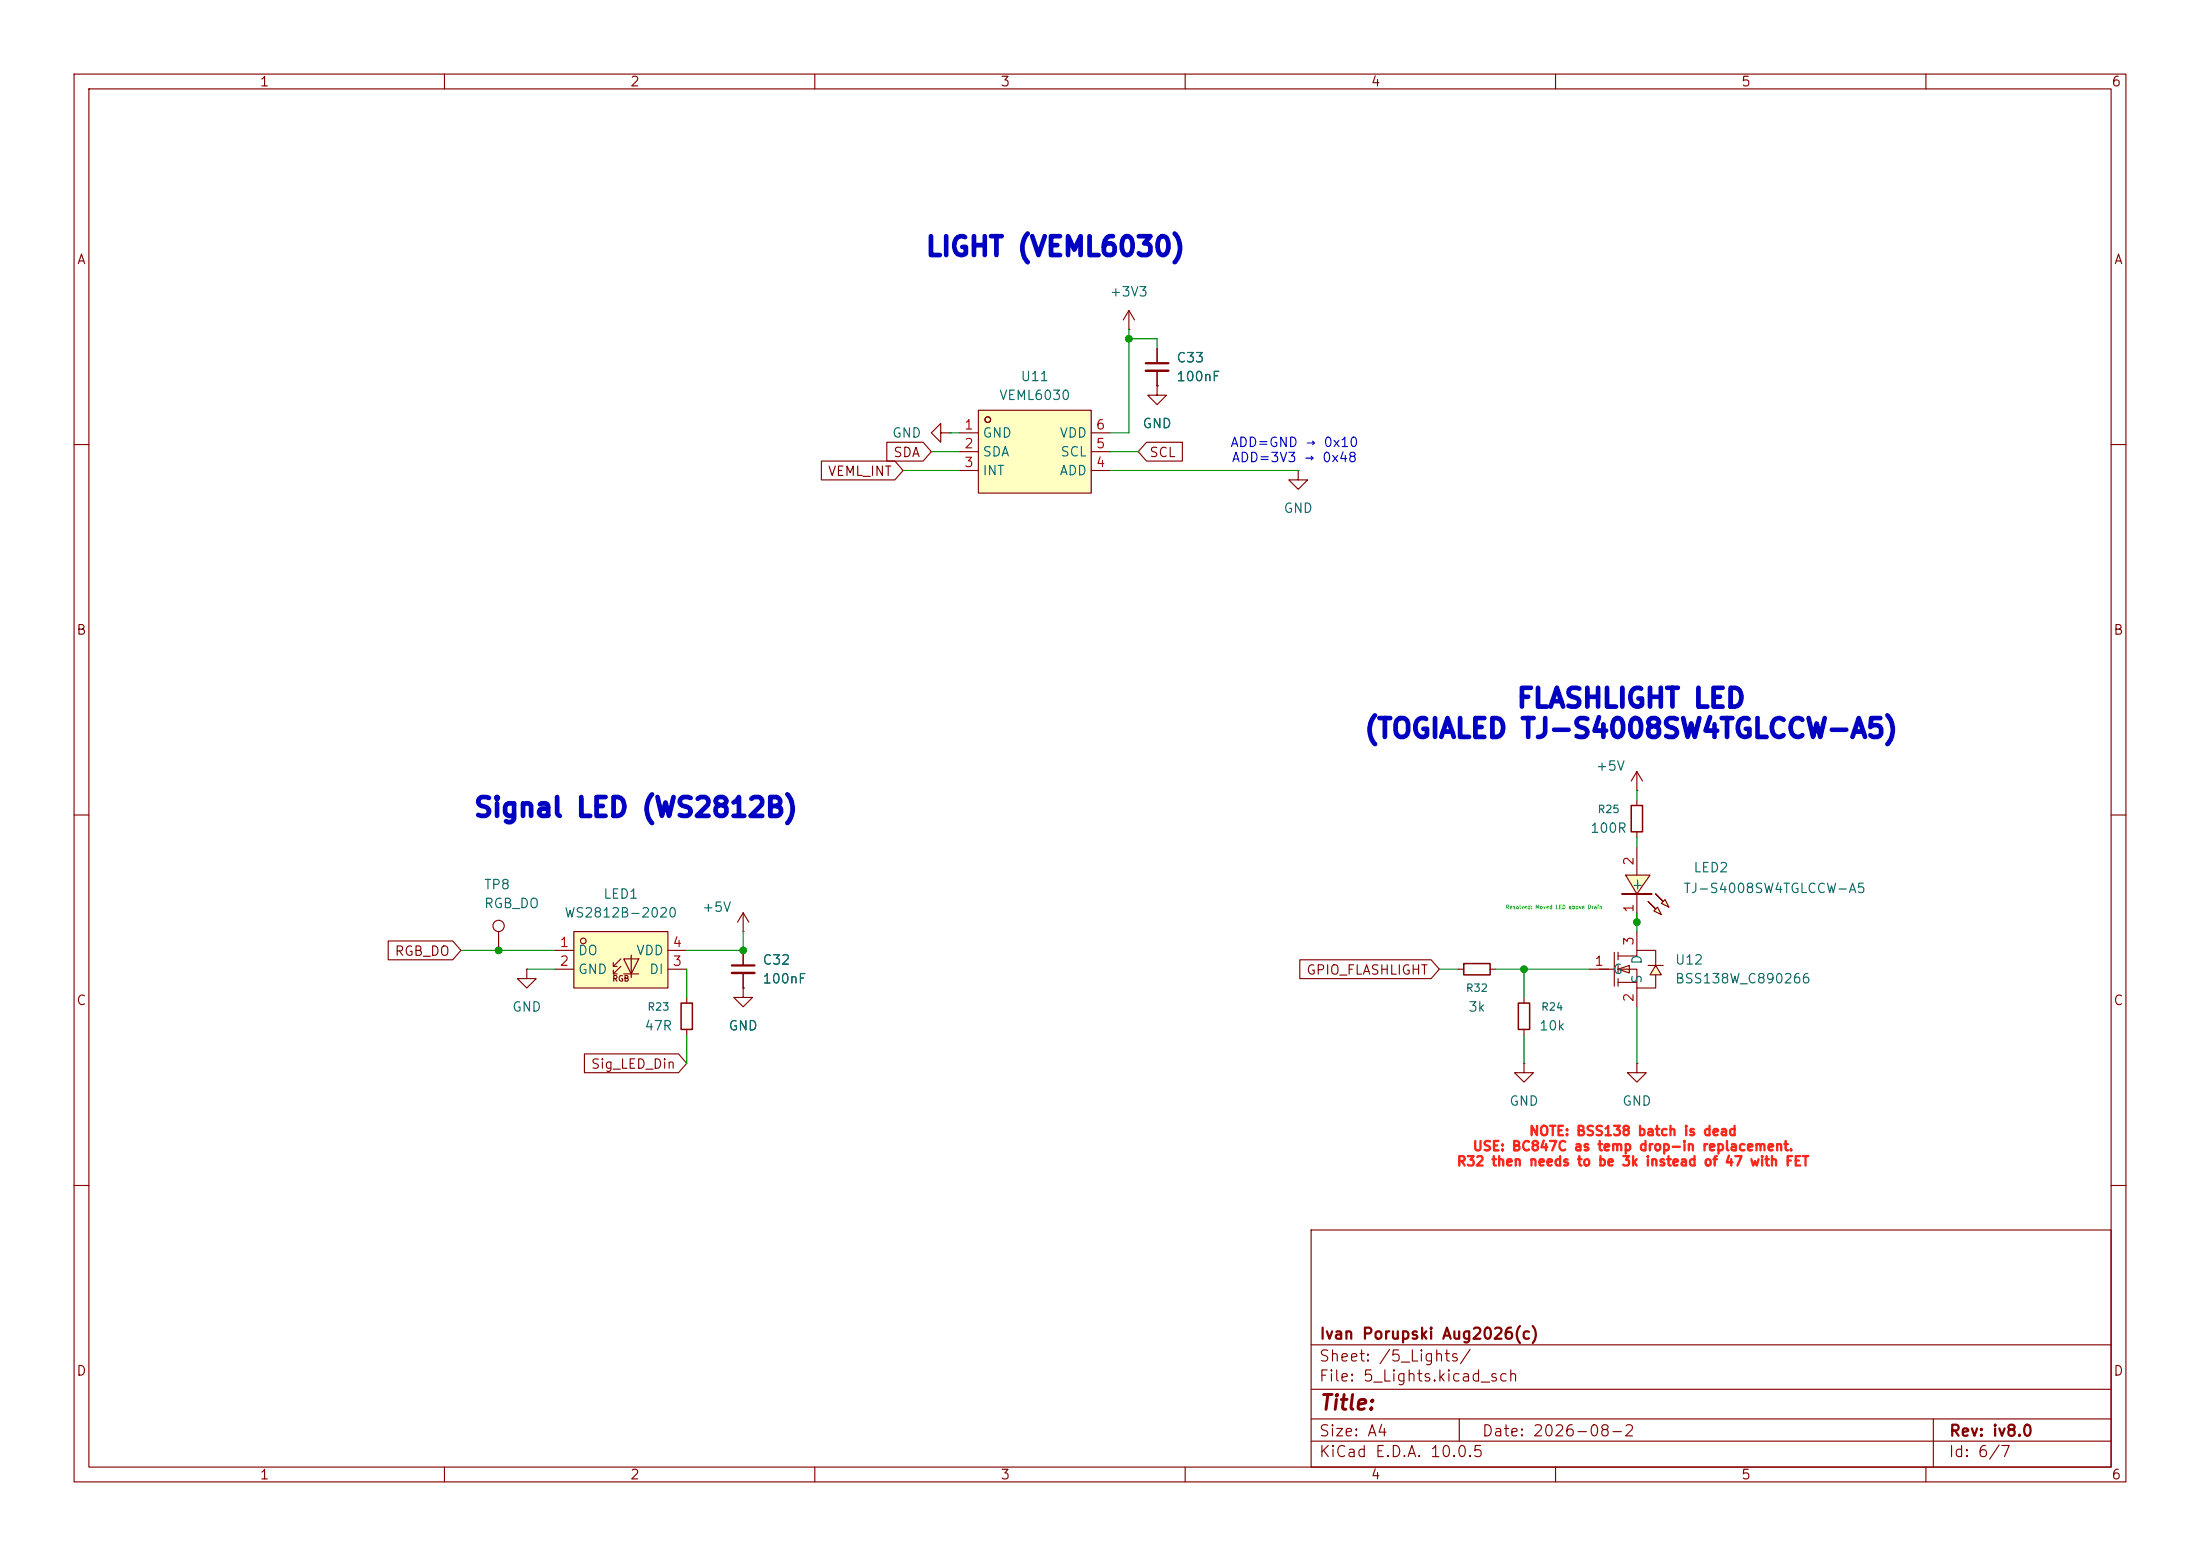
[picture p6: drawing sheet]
<svg xmlns="http://www.w3.org/2000/svg" width="297mm" height="210mm" viewBox="0 0 297 210" stroke-linecap="round" stroke-linejoin="round" font-family="sans-serif">
<g fill="none" stroke="#840000" stroke-width=".15">
<path d="M10 10h277v190h-277zM12 12h273v186h-273zM60 10v2M110 10v2M160 10v2M210 10v2M260 10v2M10 60h2M285 60h2M10 110h2M285 110h2M10 160h2"/>
<path d="M177 166h108v32h-108zM285 160h2M60 198v2M110 198v2M160 198v2M177 194.5h108M177 191.5h108M177 187.5h108M177 181.5h108M197 191.5v3M210 198v2M260 198v2"/>
<path d="M261 191.5v6.5"/>
</g>
<path d="M77.5 125.7h12.7v7.7h-12.7z" fill="#ffffc2"/>
<g fill="none" stroke="#840000" stroke-width=".15">
<path d="M156.2 52.1v1.2h1.3l-1.3 1.3-1.3-1.3h1.3M156.2 52.1h.1M156.2 47v2M156.2 50v2.1M175.3 63.5v1.3h-1.3l1.3 1.2 1.2-1.2h-1.2M175.3 63.5h.1M74.9 128.3h2.6M74.9 130.8h2.6M77.5 125.7h12.7v7.7h-12.7zM82.8 130.4h.5M82.8 131.4h.5M83.8 129.4l-1 1v-.5"/>
<path d="M83.8 130.4l-1 1v-.5M84.2 129.4h2l-1 2zM84.2 131.4h2M85.2 128.9v3.1M90.2 128.3h2.5M90.2 130.8h2.5"/>
<circle cx="78.7" cy="127" r=".38"/>
</g>
<path d="M154.7 49h3" fill="none" stroke="#840000" stroke-width=".3"/>
<path d="M154.7 50h3" fill="none" stroke="#840000" stroke-width=".33"/>
<path d="M132.1 55.4h15.2v11.1h-15.2z" fill="#ffffc2"/>
<g fill="none" stroke="#840000" stroke-width=".15">
<path d="M127 58.4v-1.2l-1.3 1.2 1.3 1.3v-1.3h1.3M128.3 58.4h.1M129.5 58.4h2.6M132.1 55.4h15.2v11.1h-15.2zM147.3 58.4h2.6M152.4 44.5h.1M152.4 41.9l-.8 1.3M152.4 41.9l.8 1.3M152.4 41.9v2.6M129.5 61h2.6M129.5 63.5h2.6M147.3 61h2.6"/>
<path d="M147.3 63.5h2.6M67.3 125.7v2.6M71.1 130.8v1.3h1.3l-1.3 1.3-1.3-1.3h1.3M71.1 130.8h.1M92.7 134.6v.8M92.7 138.9v.8M100.3 133.4v1.2h1.3l-1.3 1.3-1.2-1.3h1.2M100.3 133.4h.1M100.3 125.7h.1M100.3 123.2v2.5M100.3 128.3v2M100.3 131.3v2.1"/>
<path d="M100.3 123.2l-.7 1.3M100.3 123.2l.8 1.3M196.8 130.8h.8M201.2 130.8h.7M205.7 134.6v.8M205.7 138.9v.8M221 143.5v1.3h1.2l-1.2 1.3-1.3-1.3h1.3M221 143.5h.1"/>
<circle cx="133.4" cy="56.6" r=".38"/>
<circle cx="67.3" cy="125" r=".76"/>
</g>
<path d="M91.9 135.4h1.6v3.5h-1.6zM197.6 130h3.6v1.6h-3.6zM205 135.4h1.5v3.5h-1.5z" fill="none" stroke="#840000" stroke-width=".2"/>
<path d="M98.8 130.3h3.1" fill="none" stroke="#840000" stroke-width=".3"/>
<path d="M98.8 131.3h3.1" fill="none" stroke="#840000" stroke-width=".33"/>
<g fill="#ffffc2">
<path d="M218.4 130.8l1.6-.5v1z"/>
<path d="M223.5 130.3l.8 1.3h-1.5z"/>
</g>
<g fill="none" stroke="#840000" stroke-width=".15">
<path d="M221 106.7h.1M221 104.1v2.6M221 104.1l-.8 1.3M221 104.1l.7 1.3M214.6 130.8h3.3M217.9 128.5v4.6M218.4 129h2.6v-.7h2.5v2M218.4 130.8l1.6-.5v1zM218.4 130.8h2.6v2.6h2.5v-1.8M218.4 128.5v1M218.4 130.3v1M218.4 132.1v1"/>
<path d="M218.4 132.6h2.6M221 125.7v2.6M221 133.4v2.5M222.5 130.3h2M223.5 130.3l.8 1.3h-1.5zM205.7 143.5v1.3h1.3l-1.3 1.3-1.2-1.3h1.2M205.7 143.5h.1"/>
</g>
<g fill="#ffffc2">
<path d="M223.8 122.4l.5 1-1-.5z"/>
<path d="M224.3 121.9l.5-.5 .5 1z"/>
<path d="M222.5 121.7l1 1z"/>
<path d="M223.5 120.7l1 1z"/>
</g>
<path d="M219 120.7h4" fill="none" stroke="#ffffc2" stroke-width=".14"/>
<path d="M219.5 118.1h3.3l-1.8 2.6z" fill="#ffffc2"/>
<g fill="none" stroke="#840000" stroke-width=".15">
<path d="M119.7 59.7h4.9l1.1 1.3-1.1 1.2h-4.9zM154.8 59.7h4.8v2.5h-4.8l-1.1-1.2zM156.2 52.1h.1M156.2 47v2M156.2 50v2.1M110.9 62.2h9.9l1.1 1.3-1.1 1.3h-9.9zM219.5 118.1h3.3l-1.8 2.6zM221 108v.7M221 112.3v.7M221 114.3v3.8M52.4 127h8.7l1.1 1.3-1.1 1.2h-8.7zM100.3 133.4h.1"/>
<path d="M100.3 128.3v2M100.3 131.3v2.1M175.5 129.5h17.7l1.1 1.3-1.1 1.3h-17.7zM221 120.7v3.8M222.5 121.7l1 1-1-1M223 120.7h-4h4M223.5 120.7l1 1-1-1M223.8 122.4l.5 1-1-.5zM224.3 121.9l.5-.5 .5 1zM78.9 142.2h12.7l1.1 1.3-1.1 1.3h-12.7z"/>
</g>
<path d="M220.2 108.7h1.5v3.6h-1.5z" fill="none" stroke="#840000" stroke-width=".2"/>
<g fill="none" stroke="#009600" stroke-width=".15">
<path d="M128.3 58.4h1.2M152.4 44.5v13.9h-2.5M152.4 45.7h3.8v1.3M121.9 63.5h7.6M125.7 61h3.8M149.9 61h3.8M149.9 63.5h25.4M221 106.7v1.3M221 113v1.3M62.2 128.3h12.7M71.1 130.8h3.8M92.7 130.8v3.8"/>
<path d="M92.7 139.7v3.8M100.3 125.7v2.6h-7.6M194.3 130.8h2.5M201.9 130.8h12.7M205.7 130.8v3.8M205.7 139.7v3.8M221 123.2v2.5M221 135.9v7.6"/>
</g>
<g fill="#009600" stroke="#009600" stroke-width=".14">
<circle cx="205.7" cy="130.8" r=".46"/>
<circle cx="221" cy="124.5" r=".46"/>
<circle cx="152.4" cy="45.7" r=".46"/>
<circle cx="67.3" cy="128.3" r=".46"/>
<circle cx="100.3" cy="128.3" r=".46"/>
</g>
<g font-size="2.5" fill="#0000c2">
<text x="124.8" y="35.2">LIGHT (VEML6030)</text>
<text x="184" y="100.2">(TOGIALED TJ-S4008SW4TGLCCW-A5)</text>
<text x="204.6" y="96.1">FLASHLIGHT LED</text>
<text x="63.8" y="110.9">Signal LED (WS2812B)</text>
</g>
<text font-size="2" fill="#840000" x="178" y="190.8">Title:</text>
<g font-size="1.5" fill="#840000">
<text x="178" y="184.1">Sheet: /5_Lights/</text>
<text x="178" y="181.1">Ivan Porupski Aug2026(c)</text>
<text x="178" y="186.8">File: 5_Lights.kicad_sch</text>
<text x="178" y="197">KiCad E.D.A. 10.0.5</text>
<text x="178" y="194.2">Size: A4</text>
<text x="200" y="194.2">Date: 2026-08-2</text>
<text x="263" y="197">Id: 6/7</text>
<text x="263" y="194.2">Rev: iv8.0</text>
</g>
<g font-size="1.3" fill="#840000">
<text x="35" y="12">1</text>
<text x="85" y="12">2</text>
<text x="135" y="12">3</text>
<text x="185" y="12">4</text>
<text x="235" y="12">5</text>
<text x="285" y="12">6</text>
<text x="10.3" y="36">A</text>
<text x="285.3" y="36">A</text>
<text x="111.7" y="64.6">VEML_INT</text>
<text x="120.5" y="62">SDA</text>
<text x="155.1" y="62">SCL</text>
<text x="10.2" y="86">B</text>
<text x="285.2" y="86">B</text>
<text x="53.2" y="129.3">RGB_DO</text>
<text x="176.3" y="131.9">GPIO_FLASHLIGHT</text>
<text x="10.2" y="136">C</text>
<text x="285.2" y="136">C</text>
<text x="79.7" y="144.6">Sig_LED_Din</text>
<text x="10.2" y="186">D</text>
<text x="285.2" y="186">D</text>
<text x="35" y="200">1</text>
<text x="85" y="200">2</text>
<text x="135" y="200">3</text>
<text x="185" y="200">4</text>
<text x="235" y="200">5</text>
<text x="285" y="200">6</text>
</g>
<g font-size="1.3" fill="#006464">
<text x="149.7" y="40.3">+3V3</text>
<text x="137.7" y="51.8">U11</text>
<text x="158.7" y="49.2">C33</text>
<text x="158.7" y="51.8">100nF</text>
<text x="120.4" y="59.4">GND</text>
<text x="132.6" y="59.4">GND</text>
<text x="134.8" y="54.3">VEML6030</text>
<text x="143" y="59.4">VDD</text>
<text x="154.1" y="58.1">GND</text>
<text x="132.6" y="61.9">SDA</text>
<text x="132.6" y="64.5">INT</text>
<text x="143" y="64.5">ADD</text>
<text x="143.1" y="61.9">SCL</text>
<text x="173.2" y="69.5">GND</text>
<text x="215.4" y="104.3">+5V</text>
<text x="214.6" y="112.7">100R</text>
<text x="228.5" y="118.1">LED2</text>
<text x="65.3" y="120.3">TP8</text>
<text x="65.3" y="122.9">RGB_DO</text>
<text x="76.1" y="124.2">WS2812B-2020</text>
<text x="81.4" y="121.6">LED1</text>
<text x="94.7" y="123.4">+5V</text>
<text x="221.9" y="120.4" transform="rotate(-90 221.9 120.4)">+</text>
<text x="221.9" y="120.2" transform="rotate(-90 221.9 120.2)">-</text>
<text x="227.2" y="120.9">TJ-S4008SW4TGLCCW-A5</text>
<text x="78" y="129.2">DO</text>
<text x="78" y="131.8">GND</text>
<text x="85.8" y="129.2">VDD</text>
<text x="87.6" y="131.8">DI</text>
<text x="102.9" y="130.5">C32</text>
<text x="217.7" y="131.8">G</text>
<text x="221.9" y="130.3" transform="rotate(-90 221.9 130.3)">D</text>
<text x="226" y="130.5">U12</text>
<text x="69.1" y="136.9">GND</text>
<text x="102.9" y="133">100nF</text>
<text x="198.1" y="136.9">3k</text>
<text x="221.9" y="132.9" transform="rotate(-90 221.9 132.9)">S</text>
<text x="226" y="133">BSS138W_C890266</text>
<text x="86.9" y="139.4">47R</text>
<text x="98.3" y="139.4">GND</text>
<text x="207.7" y="139.4">10k</text>
<text x="203.7" y="149.6">GND</text>
<text x="218.9" y="149.6">GND</text>
</g>
<g font-size="1.3" fill="#a90000">
<text x="130.1" y="58.3">1</text>
<text x="147.9" y="58.3">6</text>
<text x="130.1" y="60.8">2</text>
<text x="130.1" y="63.4">3</text>
<text x="147.9" y="63.4">4</text>
<text x="147.9" y="60.8">5</text>
<text x="220.8" y="116.9" transform="rotate(-90 220.8 116.9)">2</text>
<text x="220.8" y="123.3" transform="rotate(-90 220.8 123.3)">1</text>
<text x="75.5" y="128.1">1</text>
<text x="75.5" y="130.7">2</text>
<text x="90.7" y="130.7">3</text>
<text x="90.7" y="128.1">4</text>
<text x="215.2" y="130.7">1</text>
<text x="220.8" y="127.7" transform="rotate(-90 220.8 127.7)">3</text>
<text x="220.8" y="135.4" transform="rotate(-90 220.8 135.4)">2</text>
</g>
<g font-size="1.3" fill="#0000c2">
<text x="166" y="60.7">ADD=GND → 0x10</text>
<text x="166.2" y="62.7">ADD=3V3 → 0x48</text>
</g>
<g font-size="1.3" fill="#ff261a">
<text x="198.7" y="155.6">USE: BC847C as temp drop-in replacement.</text>
<text x="206.3" y="153.6">NOTE: BSS138 batch is dead</text>
<text x="196.6" y="157.7">R32 then needs to be 3k instead of 47 with FET</text>
</g>
<g font-size="1" fill="#006464">
<text x="215.6" y="110">R25</text>
<text x="87.3" y="136.7">R23</text>
<text x="197.8" y="134.1">R32</text>
<text x="208" y="136.7">R24</text>
</g>
<text font-size=".8" fill="#840000" x="82.6" y="132.7">RGB</text>
<text font-size=".5" fill="#40ff21" x="203.2" y="122.8">Resolved: Moved LED above Drain</text>
</svg>
